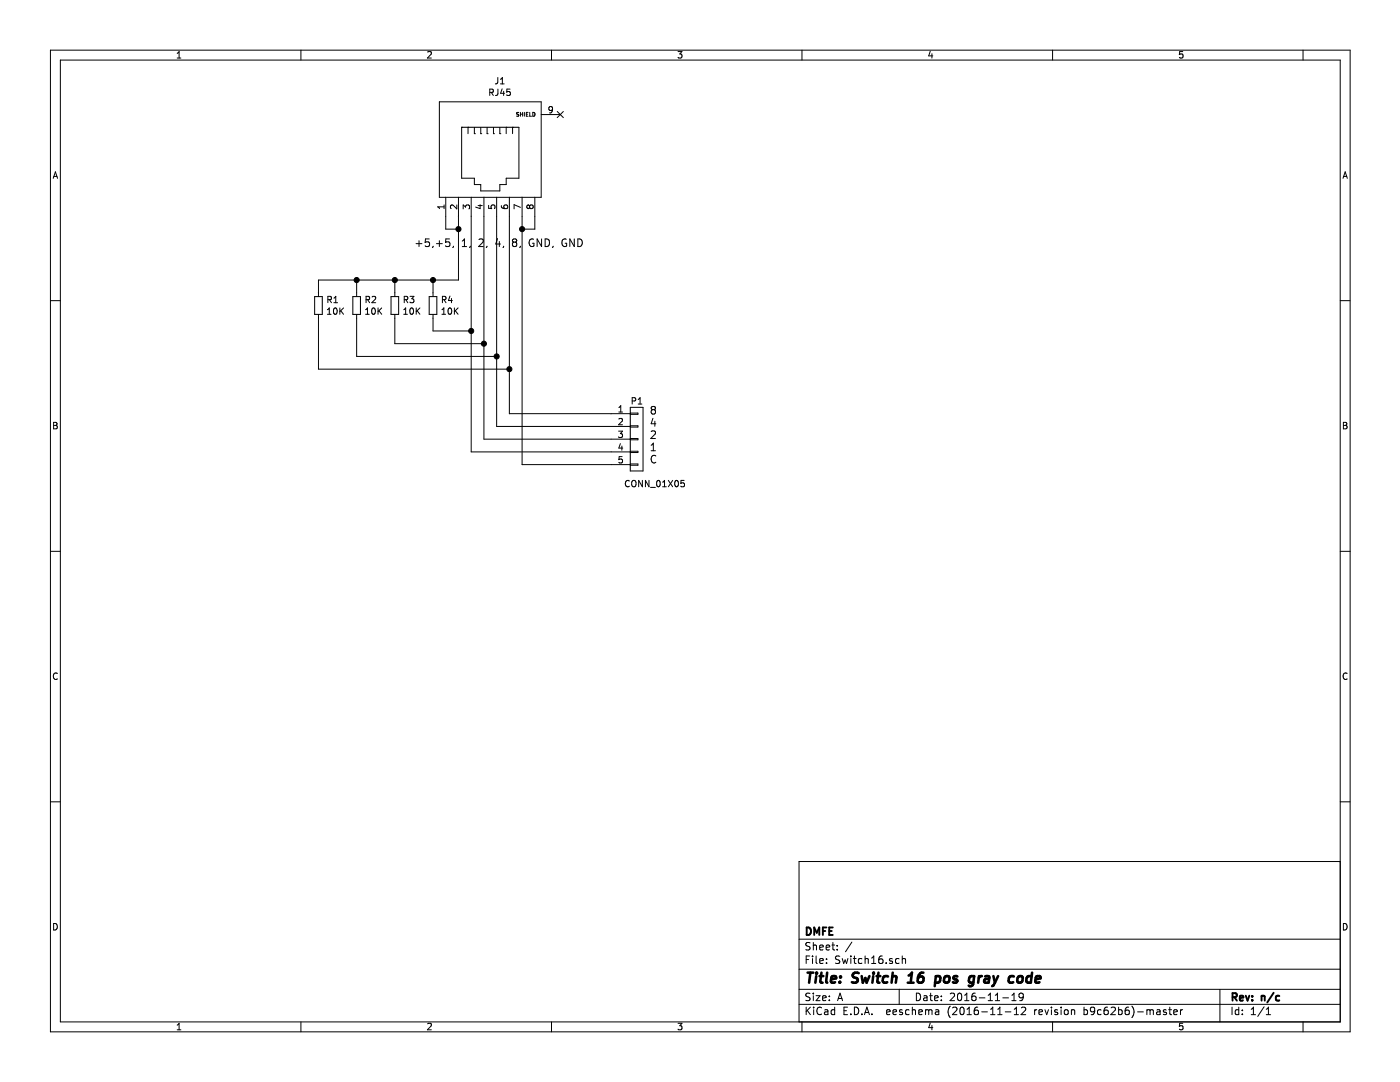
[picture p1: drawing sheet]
EESchema Schematic File Version 2
LIBS:power
LIBS:device
LIBS:transistors
LIBS:conn
LIBS:linear
LIBS:regul
LIBS:74xx
LIBS:cmos4000
LIBS:adc-dac
LIBS:memory
LIBS:xilinx
LIBS:microcontrollers
LIBS:dsp
LIBS:microchip
LIBS:analog_switches
LIBS:motorola
LIBS:texas
LIBS:intel
LIBS:audio
LIBS:interface
LIBS:digital-audio
LIBS:philips
LIBS:display
LIBS:cypress
LIBS:siliconi
LIBS:opto
LIBS:atmel
LIBS:contrib
LIBS:valves
LIBS:Switch16-cache
EELAYER 25 0
EELAYER END
$Descr A 11000 8500
encoding utf-8
Sheet 1 1
Title "Switch 16 pos gray code"
Date "2016-11-19"
Rev "n/c"
Comp "DMFE"
Comment1 ""
Comment2 ""
Comment3 ""
Comment4 ""
$EndDescr
$Comp
L CONN_01X05 P1
U 1 1
P 5000 3450
F 0 "P1" H 4950 3750 50  0000 L CNN
F 1 "CONN_01X05" H 4900 3100 50  0000 L CNN
F 2 "Pin_Headers:Pin_Header_Straight_1x05" H 5000 3450 50  0001 C CNN
F 3 "" H 5000 3450 50  0000 C CNN
	1    5000 3450
	1    0    0    -1  
$EndComp
$Comp
L RJ45 J1
U 1 1
P 3850 1250
F 0 "J1" H 3926 1865 50  0000 C CNN
F 1 "RJ45" H 3926 1774 50  0000 C CNN
F 2 "Connectors:RJ45_8" H 3850 1250 50  0001 C CNN
F 3 "" H 3850 1250 50  0000 C CNN
	1    3850 1250
	1    0    0    -1  
$EndComp
$Comp
L R_Small R1
U 1 1
P 2500 2400
F 0 "R1" H 2559 2446 50  0000 L CNN
F 1 "10K" H 2559 2355 50  0000 L CNN
F 2 "Resistors_SMD:R_0805_HandSoldering" H 2500 2400 50  0001 C CNN
F 3 "" H 2500 2400 50  0000 C CNN
	1    2500 2400
	1    0    0    -1  
$EndComp
$Comp
L R_Small R2
U 1 1
P 2800 2400
F 0 "R2" H 2859 2446 50  0000 L CNN
F 1 "10K" H 2859 2355 50  0000 L CNN
F 2 "Resistors_SMD:R_0805_HandSoldering" H 2800 2400 50  0001 C CNN
F 3 "" H 2800 2400 50  0000 C CNN
	1    2800 2400
	1    0    0    -1  
$EndComp
$Comp
L R_Small R3
U 1 1
P 3100 2400
F 0 "R3" H 3159 2446 50  0000 L CNN
F 1 "10K" H 3159 2355 50  0000 L CNN
F 2 "Resistors_SMD:R_0805_HandSoldering" H 3100 2400 50  0001 C CNN
F 3 "" H 3100 2400 50  0000 C CNN
	1    3100 2400
	1    0    0    -1  
$EndComp
$Comp
L R_Small R4
U 1 1
P 3400 2400
F 0 "R4" H 3459 2446 50  0000 L CNN
F 1 "10K" H 3459 2355 50  0000 L CNN
F 2 "Resistors_SMD:R_0805_HandSoldering" H 3400 2400 50  0001 C CNN
F 3 "" H 3400 2400 50  0000 C CNN
	1    3400 2400
	1    0    0    -1  
$EndComp
Wire Wire Line
	3600 2200 3600 1700
Wire Wire Line
	2500 2200 3600 2200
Wire Wire Line
	2500 2200 2500 2300
Wire Wire Line
	2800 2300 2800 2200
Connection ~ 2800 2200
Wire Wire Line
	3100 2300 3100 2200
Connection ~ 3100 2200
Wire Wire Line
	3400 2300 3400 2200
Connection ~ 3400 2200
Wire Wire Line
	3500 1700 3500 1800
Wire Wire Line
	3500 1800 3600 1800
Connection ~ 3600 1800
Wire Wire Line
	3700 2600 3400 2600
Wire Wire Line
	3400 2600 3400 2500
Wire Wire Line
	3800 2700 3100 2700
Wire Wire Line
	3100 2700 3100 2500
Wire Wire Line
	3900 2800 2800 2800
Wire Wire Line
	2800 2800 2800 2500
Wire Wire Line
	4000 2900 2500 2900
Wire Wire Line
	2500 2900 2500 2500
Wire Wire Line
	3700 1700 3700 3550
Connection ~ 3700 2600
Wire Wire Line
	3800 1700 3800 3450
Connection ~ 3800 2700
Wire Wire Line
	3900 1700 3900 3350
Connection ~ 3900 2800
Wire Wire Line
	4000 1700 4000 3250
Connection ~ 4000 2900
Wire Wire Line
	4100 1700 4100 3650
Wire Wire Line
	4100 3650 4800 3650
Wire Wire Line
	4200 1700 4200 1800
Wire Wire Line
	4200 1800 4100 1800
Connection ~ 4100 1800
NoConn ~ 4400 900 
Text Notes 5100 3650 0    60   ~ 0
8\n4\n2\n1\nC
Wire Wire Line
	4000 3250 4800 3250
Wire Wire Line
	3900 3350 4800 3350
Wire Wire Line
	3800 3450 4800 3450
Wire Wire Line
	3700 3550 4800 3550
Text Notes 3250 1950 0    60   ~ 0
+5,+5, 1, 2, 4, 8, GND, GND
$EndSCHEMATC
